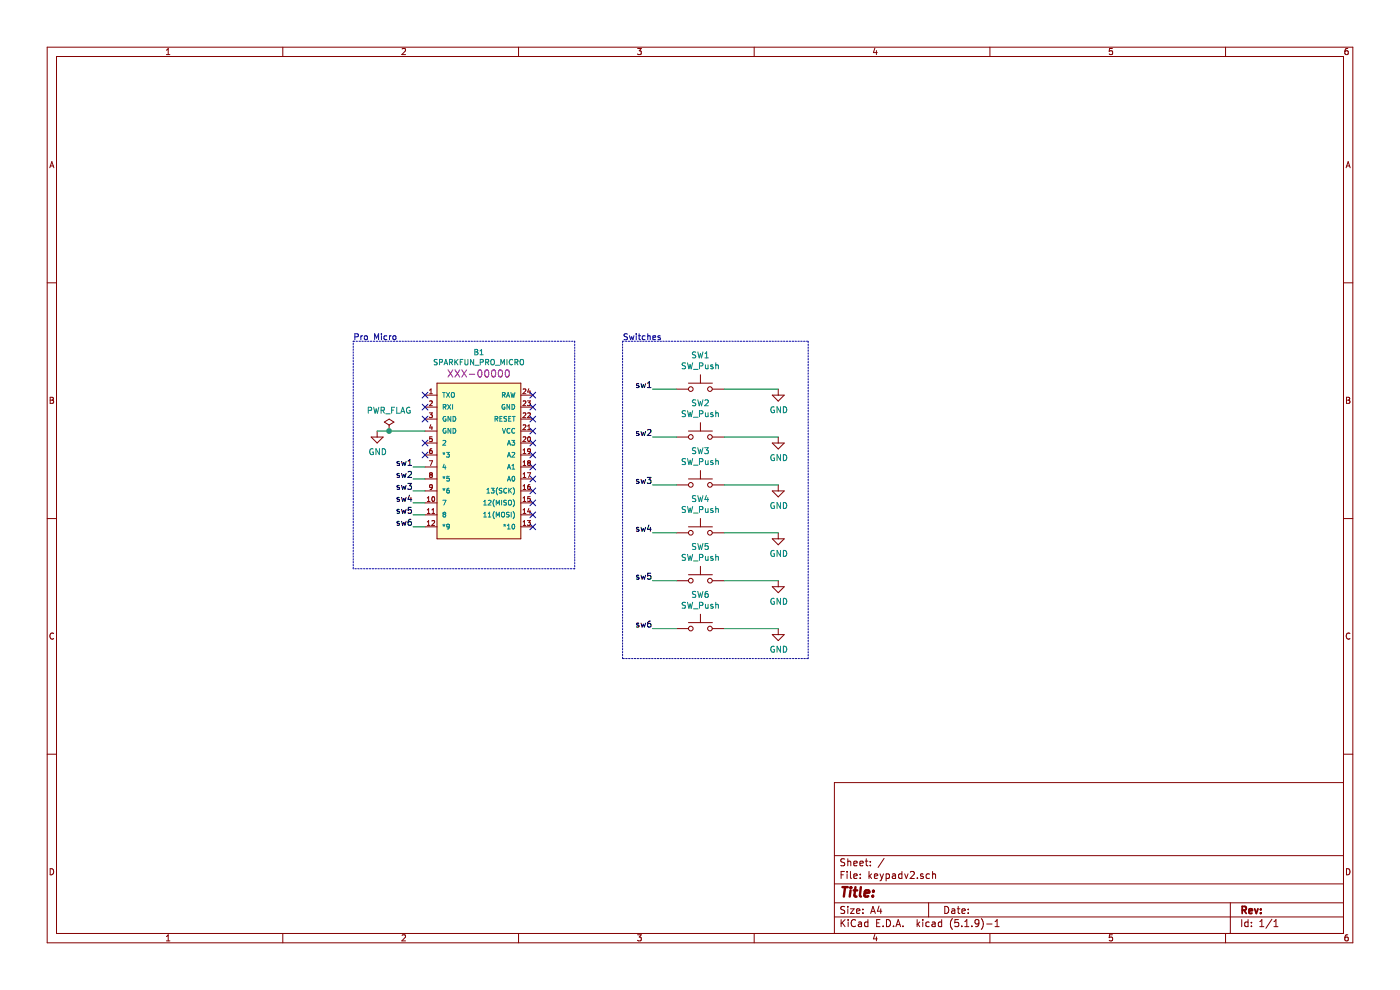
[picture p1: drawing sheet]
EESchema Schematic File Version 4
EELAYER 30 0
EELAYER END
$Descr A4 11693 8268
encoding utf-8
Sheet 1 1
Title ""
Date ""
Rev ""
Comp ""
Comment1 ""
Comment2 ""
Comment3 ""
Comment4 ""
$EndDescr
$Comp
L Switch:SW_Push SW1
U 1 1
P 5850 3250
F 0 "SW1" H 5850 3535 50  0000 C CNN
F 1 "SW_Push" H 5850 3444 50  0000 C CNN
F 2 "Button_Switch_Keyboard:SW_Cherry_MX_1.00u_PCB" H 5850 3450 50  0001 C CNN
F 3 "~" H 5850 3450 50  0001 C CNN
	1    5850 3250
	1    0    0    -1  
$EndComp
$Comp
L Switch:SW_Push SW2
U 1 1
P 5850 3650
F 0 "SW2" H 5850 3935 50  0000 C CNN
F 1 "SW_Push" H 5850 3844 50  0000 C CNN
F 2 "Button_Switch_Keyboard:SW_Cherry_MX_1.00u_PCB" H 5850 3850 50  0001 C CNN
F 3 "~" H 5850 3850 50  0001 C CNN
	1    5850 3650
	1    0    0    -1  
$EndComp
$Comp
L Switch:SW_Push SW3
U 1 1
P 5850 4050
F 0 "SW3" H 5850 4335 50  0000 C CNN
F 1 "SW_Push" H 5850 4244 50  0000 C CNN
F 2 "Button_Switch_Keyboard:SW_Cherry_MX_1.00u_PCB" H 5850 4250 50  0001 C CNN
F 3 "~" H 5850 4250 50  0001 C CNN
	1    5850 4050
	1    0    0    -1  
$EndComp
$Comp
L Switch:SW_Push SW4
U 1 1
P 5850 4450
F 0 "SW4" H 5850 4735 50  0000 C CNN
F 1 "SW_Push" H 5850 4644 50  0000 C CNN
F 2 "Button_Switch_Keyboard:SW_Cherry_MX_1.00u_PCB" H 5850 4650 50  0001 C CNN
F 3 "~" H 5850 4650 50  0001 C CNN
	1    5850 4450
	1    0    0    -1  
$EndComp
$Comp
L power:GND #PWR01
U 1 1
P 3150 3600
F 0 "#PWR01" H 3150 3350 50  0001 C CNN
F 1 "GND" H 3155 3427 50  0000 C CNN
F 2 "" H 3150 3600 50  0001 C CNN
F 3 "" H 3150 3600 50  0001 C CNN
	1    3150 3600
	1    0    0    -1  
$EndComp
$Comp
L power:GND #PWR02
U 1 1
P 6500 3250
F 0 "#PWR02" H 6500 3000 50  0001 C CNN
F 1 "GND" H 6505 3077 50  0000 C CNN
F 2 "" H 6500 3250 50  0001 C CNN
F 3 "" H 6500 3250 50  0001 C CNN
	1    6500 3250
	1    0    0    -1  
$EndComp
$Comp
L power:GND #PWR03
U 1 1
P 6500 3650
F 0 "#PWR03" H 6500 3400 50  0001 C CNN
F 1 "GND" H 6505 3477 50  0000 C CNN
F 2 "" H 6500 3650 50  0001 C CNN
F 3 "" H 6500 3650 50  0001 C CNN
	1    6500 3650
	1    0    0    -1  
$EndComp
$Comp
L power:GND #PWR04
U 1 1
P 6500 4050
F 0 "#PWR04" H 6500 3800 50  0001 C CNN
F 1 "GND" H 6505 3877 50  0000 C CNN
F 2 "" H 6500 4050 50  0001 C CNN
F 3 "" H 6500 4050 50  0001 C CNN
	1    6500 4050
	1    0    0    -1  
$EndComp
$Comp
L power:GND #PWR05
U 1 1
P 6500 4450
F 0 "#PWR05" H 6500 4200 50  0001 C CNN
F 1 "GND" H 6505 4277 50  0000 C CNN
F 2 "" H 6500 4450 50  0001 C CNN
F 3 "" H 6500 4450 50  0001 C CNN
	1    6500 4450
	1    0    0    -1  
$EndComp
Wire Wire Line
	6050 3250 6500 3250
Wire Wire Line
	6500 3650 6050 3650
Wire Wire Line
	6050 4050 6500 4050
Wire Wire Line
	6500 4450 6050 4450
Wire Wire Line
	6050 4850 6500 4850
$Comp
L power:GND #PWR06
U 1 1
P 6500 4850
F 0 "#PWR06" H 6500 4600 50  0001 C CNN
F 1 "GND" H 6505 4677 50  0000 C CNN
F 2 "" H 6500 4850 50  0001 C CNN
F 3 "" H 6500 4850 50  0001 C CNN
	1    6500 4850
	1    0    0    -1  
$EndComp
$Comp
L Switch:SW_Push SW5
U 1 1
P 5850 4850
F 0 "SW5" H 5850 5135 50  0000 C CNN
F 1 "SW_Push" H 5850 5044 50  0000 C CNN
F 2 "Button_Switch_Keyboard:SW_Cherry_MX_1.00u_PCB" H 5850 5050 50  0001 C CNN
F 3 "~" H 5850 5050 50  0001 C CNN
	1    5850 4850
	1    0    0    -1  
$EndComp
Wire Wire Line
	6500 5250 6050 5250
$Comp
L power:GND #PWR0101
U 1 1
P 6500 5250
F 0 "#PWR0101" H 6500 5000 50  0001 C CNN
F 1 "GND" H 6505 5077 50  0000 C CNN
F 2 "" H 6500 5250 50  0001 C CNN
F 3 "" H 6500 5250 50  0001 C CNN
	1    6500 5250
	1    0    0    -1  
$EndComp
$Comp
L Switch:SW_Push SW6
U 1 1
P 5850 5250
F 0 "SW6" H 5850 5535 50  0000 C CNN
F 1 "SW_Push" H 5850 5444 50  0000 C CNN
F 2 "Button_Switch_Keyboard:SW_Cherry_MX_1.00u_PCB" H 5850 5450 50  0001 C CNN
F 3 "~" H 5850 5450 50  0001 C CNN
	1    5850 5250
	1    0    0    -1  
$EndComp
Text Label 5450 3250 2    50   ~ 0
sw1
Text Label 5450 3650 2    50   ~ 0
sw2
Text Label 5450 4050 2    50   ~ 0
sw3
Text Label 5450 4450 2    50   ~ 0
sw4
Text Label 5450 4850 2    50   ~ 0
sw5
Text Label 5450 5250 2    50   ~ 0
sw6
Wire Wire Line
	5650 3250 5450 3250
Wire Wire Line
	5650 3650 5450 3650
Wire Wire Line
	5650 4050 5450 4050
Wire Wire Line
	5450 4450 5650 4450
Wire Wire Line
	5450 4850 5650 4850
Wire Wire Line
	5450 5250 5650 5250
Text Label 3450 3900 2    50   ~ 0
sw1
Text Label 3450 4000 2    50   ~ 0
sw2
Text Label 3450 4100 2    50   ~ 0
sw3
Text Label 3450 4200 2    50   ~ 0
sw4
Text Label 3450 4300 2    50   ~ 0
sw5
Text Label 3450 4400 2    50   ~ 0
sw6
Wire Wire Line
	3450 3900 3550 3900
Wire Wire Line
	3450 4000 3550 4000
Wire Wire Line
	3450 4100 3550 4100
Wire Wire Line
	3450 4200 3550 4200
Wire Wire Line
	3450 4300 3550 4300
Wire Wire Line
	3450 4400 3550 4400
NoConn ~ 3550 3300
NoConn ~ 3550 3400
NoConn ~ 3550 3500
NoConn ~ 4450 3400
NoConn ~ 3550 3700
NoConn ~ 3550 3800
NoConn ~ 4450 3300
NoConn ~ 4450 3500
NoConn ~ 4450 3600
NoConn ~ 4450 3700
NoConn ~ 4450 3800
NoConn ~ 4450 3900
NoConn ~ 4450 4000
NoConn ~ 4450 4100
NoConn ~ 4450 4200
NoConn ~ 4450 4300
NoConn ~ 4450 4400
$Comp
L SparkFun_Boards:SPARKFUN_PRO_MICRO B1
U 1 1
P 4000 3850
F 0 "B1" H 4000 4760 45  0000 C CNN
F 1 "SPARKFUN_PRO_MICRO" H 4000 4676 45  0000 C CNN
F 2 "Boards:SPARKFUN_PRO_MICRO" H 4000 4650 20  0001 C CNN
F 3 "" H 4000 3850 50  0001 C CNN
F 4 "XXX-00000" H 4000 4581 60  0000 C CNN "Field4"
	1    4000 3850
	1    0    0    -1  
$EndComp
$Comp
L power:PWR_FLAG #FLG0101
U 1 1
P 3250 3600
F 0 "#FLG0101" H 3250 3675 50  0001 C CNN
F 1 "PWR_FLAG" H 3250 3773 50  0000 C CNN
F 2 "" H 3250 3600 50  0001 C CNN
F 3 "~" H 3250 3600 50  0001 C CNN
	1    3250 3600
	1    0    0    -1  
$EndComp
Connection ~ 3250 3600
Wire Wire Line
	3250 3600 3150 3600
Wire Wire Line
	3250 3600 3550 3600
Wire Notes Line
	2950 2850 4800 2850
Wire Notes Line
	4800 2850 4800 4750
Wire Notes Line
	4800 4750 2950 4750
Wire Notes Line
	2950 4750 2950 2850
Wire Notes Line
	5200 2850 6750 2850
Wire Notes Line
	6750 2850 6750 5500
Wire Notes Line
	6750 5500 5200 5500
Wire Notes Line
	5200 5500 5200 2850
Text Notes 2950 2850 0    50   ~ 0
Pro Micro
Text Notes 5200 2850 0    50   ~ 0
Switches
$EndSCHEMATC
